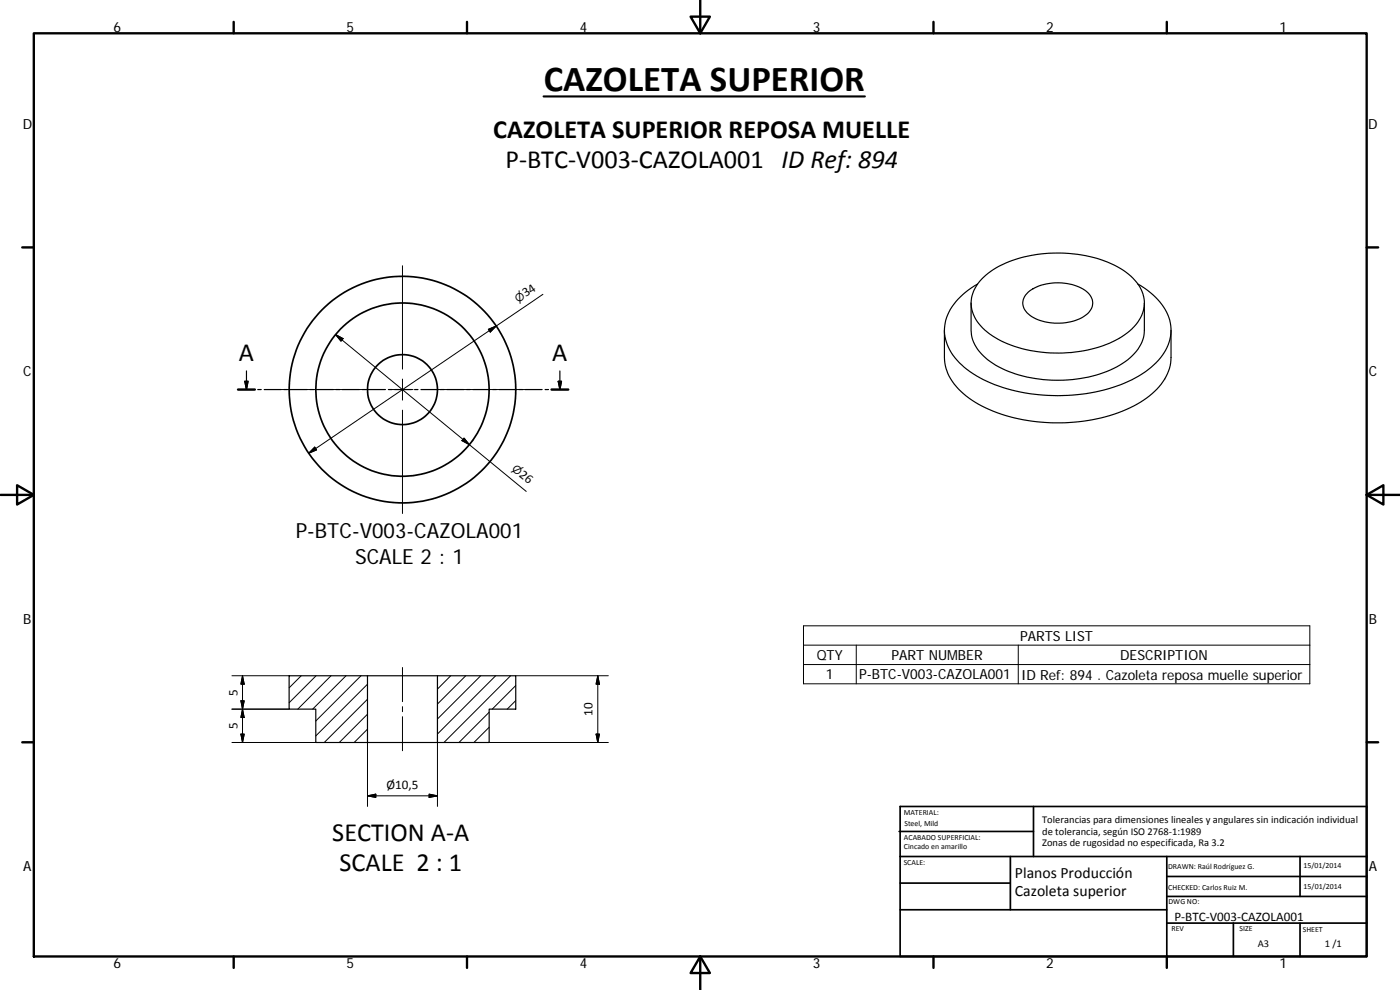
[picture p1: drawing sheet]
<svg xmlns="http://www.w3.org/2000/svg" width="420mm" height="297mm" viewBox="0 0 420 297" stroke-linecap="round" stroke-linejoin="round" font-family="sans-serif">
<g fill="none" stroke="#000" stroke-width=".51">
<path d="M269.8 249.5h40.4M270.1 257h140.1M270.1 242h140.1v45h-140.1zM303.2 257v16M310.2 242v15M350.2 257v30M390.2 257v12M270.1 273h80.1M270.1 265h33.1M350.2 277h60M350.2 269h60M350.2 263h60"/>
<path d="M370.2 277v10M390.2 277v10"/>
<circle cx="120.8" cy="116.9" r="10.5"/>
<circle cx="120.8" cy="116.9" r="34"/>
<circle cx="120.8" cy="116.9" r="26"/>
</g>
<g fill="none" stroke="#000" stroke-width=".36">
<path d="M283.4 99.1v8.2a15.6 15.6 0 0 0 7.4 12.1 48.4 48.4 0 0 0 31.6 7.3 41.7 41.7 0 0 0 23.4-8.6 14.7 14.7 0 0 0 5.6-10.8v-8.2M291.4 90.9v8.2a12.3 12.3 0 0 0 6.6 9.9 39.6 39.6 0 0 0 27.5 4.3 25.2 25.2 0 0 0 16-8.5 9.9 9.9 0 0 0 1.9-5.7v-8.2M293.4 85.2a18 18 0 0 0-9.9 12.5 14.3 14.3 0 0 0 5.9 12.5 44.1 44.1 0 0 0 26.6 8.5 47.5 47.5 0 0 0 27.7-7.2 15.7 15.7 0 0 0 7.7-12.9 16.4 16.4 0 0 0-8-12.2l-1.9-1.2M294.6 83.8a29.6 29.6 0 0 1 18.8-7.7 37.6 37.6 0 0 1 24.5 5.6 11.1 11.1 0 0 1 5.4 10.9 15.2 15.2 0 0 1-9.3 9.9 41.2 41.2 0 0 1-34.5-.7 14.4 14.4 0 0 1-8-9.6 10.2 10.2 0 0 1 3.1-8.4zM308.5 87.7a15.3 15.3 0 0 1 18 .1 4.3 4.3 0 0 1-1.3 7.2 15.7 15.7 0 0 1-16.5-.8 4.1 4.1 0 0 1-.2-6.5zM71.4 116.9h5.1M73.5 114.4h1l-.5 2.5zM74 111.3v5.6M77.4 116.9h1M79.3 116.9h5M85.2 116.9h1M87.1 116.9h5.1"/>
<path d="M93 116.9h1.1M95 116.9h5M100.9 116.9h1M102.8 116.9h5M108.7 116.9h1.1M110.6 116.9h5.1M116.6 116.9h1M118.5 116.9h5M124.4 116.9h1M126.3 116.9h5M132.2 116.9h1.1M134.1 116.9h5.1"/>
<path d="M140.1 116.9h1M142 116.9h5M147.9 116.9h1.1M149.8 116.9h5.1M155.7 116.9h1.1M157.7 116.9h5M163.6 116.9h1M165.5 116.9h5M167.5 114.4h1l-.5 2.5zM168 111.3v5.6M86.8 202.8h23.5v20h-15.5v-10h-8zM110.3 202.8h21"/>
<path d="M131.3 202.8h23.5v10h-8v10h-15.5zM110.3 222.8h21"/>
</g>
<g fill="none" stroke="#000" stroke-width=".71">
<path d="M10.1 10h400.1v277h-400.1zM70.1 6.6v3.4M140.2 6.6v3.4M207.3 5h5.8l-2.9 5zM210.2 0v10M280.2 6.6v3.4M350.2 6.6v3.4M6.7 74.2h3.4M410.2 74.2h3.4M71.4 116.9h5.1M165.5 116.9h5M.2 148.5h9.9"/>
<path d="M5.1 145.6l5 2.9-5 2.9zM410.2 148.5l5-2.9v5.8zM410.2 148.5h9.9M6.7 222.7h3.4M410.2 222.7h3.4M70.1 287v3.4M140.2 287v3.4M210.2 287l2.9 5h-5.8zM210.2 287v10M280.2 287v3.4M350.2 287v3.4"/>
</g>
<g fill="none" stroke="#000" stroke-width=".3">
<path d="M120.8 79.7v31M146.6 98.8l2.3-1-1.8 1.8zM162.9 88.3l-70.3 47.7M83.6 116.9h31M100.7 100.4l57.2 47M100.7 100.4l2.3 1.2-.7 .8zM117.6 116.9h6.4M120.8 113.7v6.4M127 116.9h31M94.5 134.2l.5 .8-2.4 1zM120.8 123.1v31M139.3 131.4l1.6 2-2.3-1.2z"/>
<path d="M241.1 187.8h152v17.4h-152zM241.1 193.6h152M241.1 199.4h152M257 193.6v11.6M305.6 193.6v11.6M69.6 202.8h17.2M69.6 212.8h17.2M72.3 210.3h1l-.5 2.5zM72.8 202.8v20M72.8 202.8l.5 2.5h-1zM72.8 212.8l.5 2.5h-1zM90.4 202.8l-3.6 3.6"/>
<path d="M94.9 202.8l-8.1 8M99.3 202.8l-9.9 10M103.9 202.8l-10.1 10M108.3 202.8l-13.5 13.5M110.3 205.3l-15.5 15.5M110.3 214.3l-8.5 8.5M110.3 209.8l-13 13M110.3 218.8l-4 4M120.8 200.3v10.2M120.8 212v1.5M120.8 215v10.3M135.3 202.8l-4 4"/>
<path d="M139.8 202.8l-8.5 8.4M144.3 202.8l-13 12.9M146.8 213.7l-9.1 9.1M146.8 218.2l-4.6 4.6M148.7 202.8l-17.4 17.4M153.2 202.8l-20 20M154.8 205.7l-7.1 7.1M154.8 210.2l-2.6 2.6M154.8 202.8h27.8M179.4 202.8l.5 2.5h-1zM179.4 202.8v20M69.6 222.8h25.2"/>
<path d="M72.3 220.3h1l-.5 2.5zM110.3 238.8l2.5-.5v1zM110.3 238.8h21M110.3 222.8v19.2M128.8 238.3l2.5 .5-2.5 .5zM131.3 222.8v19.2M146.8 222.7l-.1 .1M146.8 222.8h35.8M178.9 220.3h1l-.5 2.5z"/>
</g>
<path d="M73.5 114.4h1l-.5 2.5zM167.5 114.4h1l-.5 2.5z" fill="#000" stroke="#000" stroke-width=".36"/>
<path d="M163.1 28.9h96.5" fill="none" stroke="#000" stroke-width=".63"/>
<path d="M146.6 98.8l2.3-1-1.8 1.8zM100.7 100.4l2.3 1.2-.7 .8zM94.5 134.2l.5 .8-2.4 1zM139.3 131.4l1.6 2-2.3-1.2zM72.3 210.3h1l-.5 2.5zM72.8 202.8l.5 2.5h-1zM72.8 212.8l.5 2.5h-1zM179.4 202.8l.5 2.5h-1zM72.3 220.3h1l-.5 2.5zM110.3 238.8l2.5-.5v1zM128.8 238.3l2.5 .5-2.5 .5zM178.9 220.3h1l-.5 2.5z" fill="#000" stroke="#000" stroke-width=".3"/>
<text font-size="11" x="163.2" y="27.3">CAZOLETA SUPERIOR</text>
<g font-size="7.9">
<text x="148" y="41.6">CAZOLETA SUPERIOR REPOSA MUELLE</text>
<text x="151.7" y="50.5">P‐BTC‐V003‐CAZOLA001 ID Ref: 894</text>
<text x="71.7" y="108.4">A</text>
<text x="165.7" y="108.4">A</text>
<text x="99.7" y="252.3">SECTION A‐A</text>
<text x="101.9" y="261.3">SCALE 2 : 1</text>
</g>
<g font-size="6.3">
<text x="88.8" y="161.5">P-BTC-V003-CAZOLA001</text>
<text x="106.5" y="169.1">SCALE 2 : 1</text>
</g>
<g font-size="4.7">
<text x="304.6" y="263.5">Planos Producción</text>
<text x="304.6" y="268.9">Cazoleta superior</text>
</g>
<g font-size="4.2">
<text x="34" y="9.6">6</text>
<text x="104" y="9.6">5</text>
<text x="174" y="9.6">4</text>
<text x="244" y="9.6">3</text>
<text x="314" y="9.6">2</text>
<text x="384" y="9.6">1</text>
<text x="6.8" y="38.7">D</text>
<text x="410.6" y="38.7">D</text>
<text x="7" y="112.9">C</text>
<text x="410.8" y="112.9">C</text>
<text x="7" y="187.1">B</text>
<text x="410.8" y="187.1">B</text>
<text x="267.6" y="198">PART NUMBER</text>
<text x="306.1" y="192.2">PARTS LIST</text>
<text x="245.1" y="198">QTY</text>
<text x="247.9" y="203.8">1</text>
<text x="257.9" y="203.8">P-BTC-V003-CAZOLA001</text>
<text x="306.4" y="203.9">ID Ref: 894 . Cazoleta reposa muelle superior</text>
<text x="336.2" y="198">DESCRIPTION</text>
<text x="7" y="261.3">A</text>
<text x="410.8" y="261.3">A</text>
<text x="34" y="290.4">6</text>
<text x="104" y="290.4">5</text>
<text x="174" y="290.4">4</text>
<text x="244" y="290.4">3</text>
<text x="314" y="290.4">2</text>
<text x="384" y="290.4">1</text>
</g>
<g font-size="3.9">
<text x="157.8" y="89.2" transform="rotate(-34 157.8 89.2)">34</text>
<text x="155.6" y="142.8" transform="rotate(39 155.6 142.8)">26</text>
<text x="71.2" y="208.7" transform="rotate(-90 71.2 208.7)">5</text>
<text x="177.8" y="214.8" transform="rotate(-90 177.8 214.8)">10</text>
<text x="71.2" y="218.8" transform="rotate(-90 71.2 218.8)">5</text>
<text x="116" y="236.7">Ø10,5</text>
<text x="352.5" y="276.2">P‐BTC‐V003‐CAZOLA001</text>
</g>
<g font-size="3.3">
<text x="155.5" y="90.8" transform="rotate(-34 155.5 90.8)">⌀</text>
<text x="153.4" y="141" transform="rotate(39 153.4 141)">⌀</text>
</g>
<g font-size="3.1">
<text x="312.8" y="246.8">Tolerancias para dimensiones lineales y angulares sin indicación individual</text>
<text x="312.8" y="250.4">de tolerancia, según ISO 2768‐1:1989</text>
<text x="312.8" y="254">Zonas de rugosidad no especificada, Ra 3.2</text>
<text x="377.5" y="284.1">A3</text>
<text x="397.6" y="284.2">1 /1</text>
</g>
<g font-size="2.4">
<text x="271.2" y="244.4">MATERIAL:</text>
<text x="271.3" y="251.9">ACABADO SUPERFICIAL:</text>
<text x="271.4" y="247.9">Steel, Mild</text>
<text x="271.3" y="254.6">Cincado en amarillo</text>
<text x="271.2" y="259.7">SCALE:</text>
<text x="350.6" y="260.8">DRAWN: Raúl Rodríguez G.</text>
<text x="391.2" y="260.6">15/01/2014</text>
<text x="350.6" y="267">CHECKED: Carlos Ruiz M.</text>
<text x="391.2" y="266.6">15/01/2014</text>
<text x="350.7" y="271.4">DWG NO:</text>
<text x="351.6" y="279.3">REV</text>
<text x="372" y="279.4">SIZE</text>
<text x="391" y="279.6">SHEET</text>
</g>
</svg>
